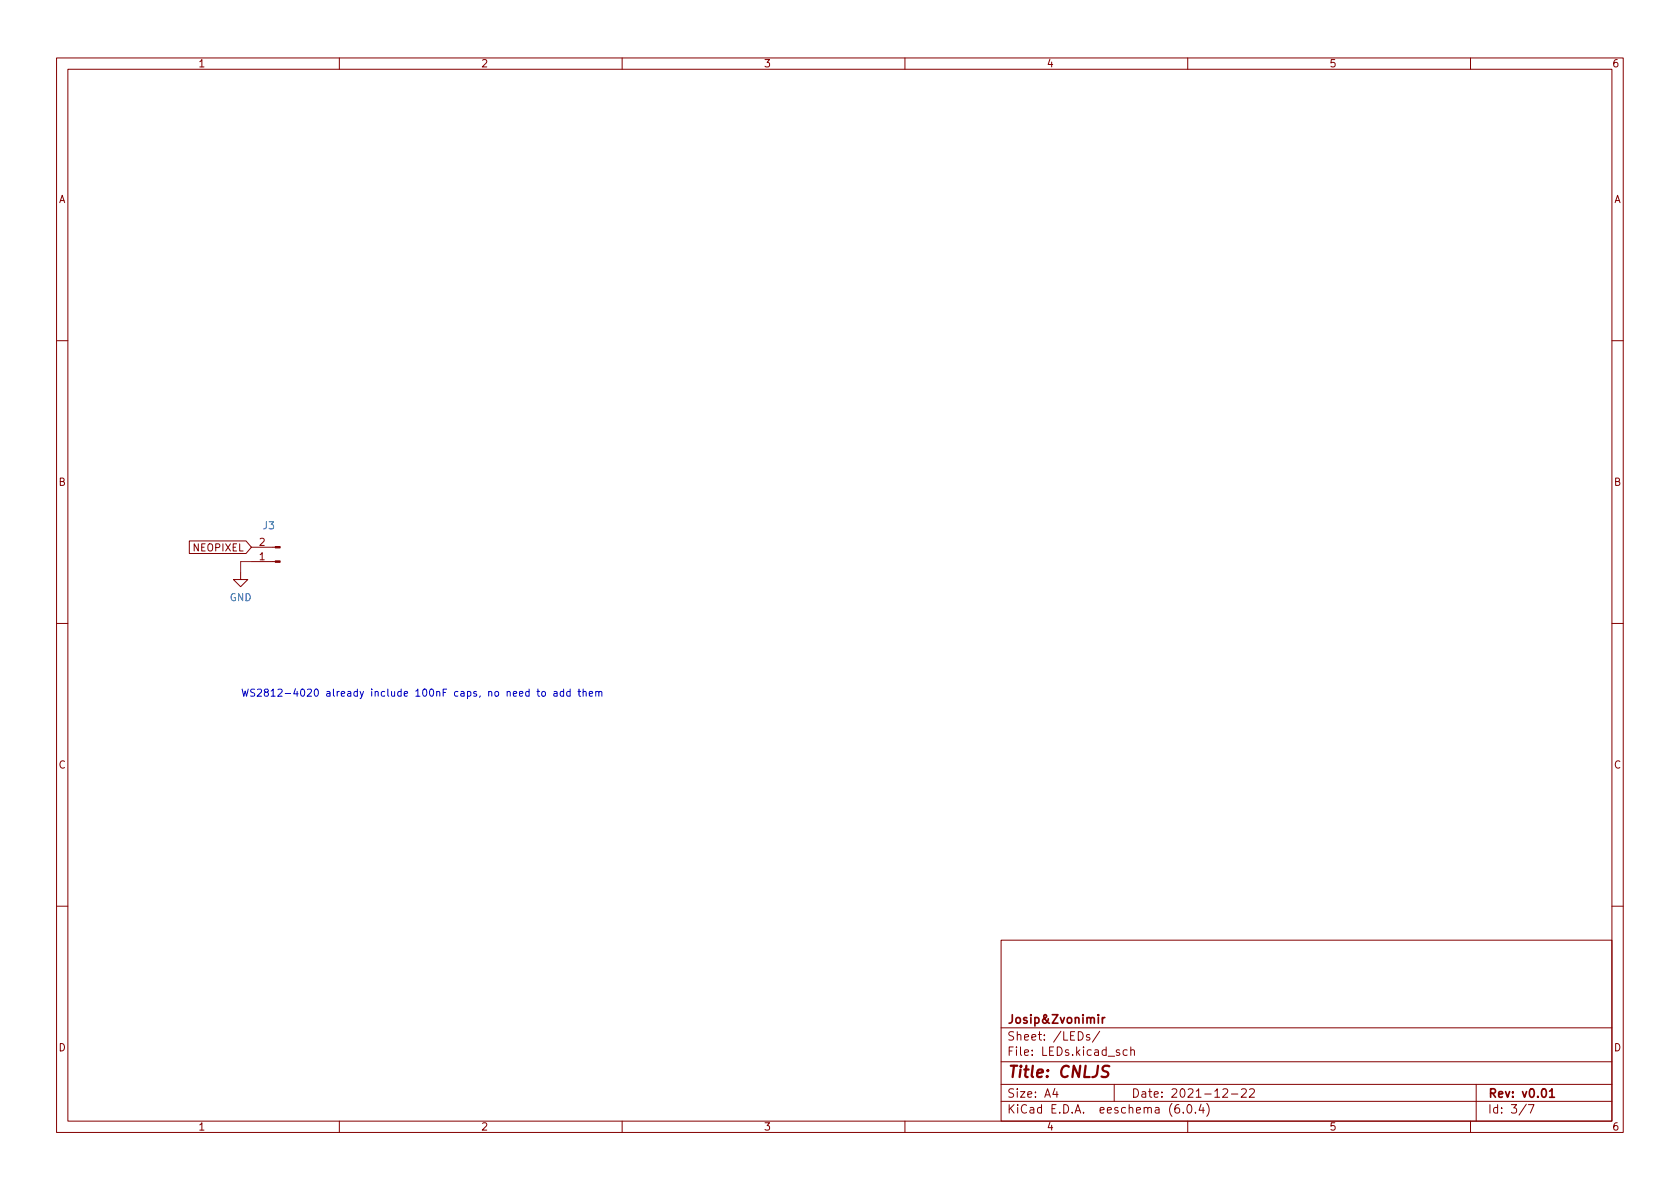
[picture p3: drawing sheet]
<svg xmlns="http://www.w3.org/2000/svg" width="297mm" height="210mm" viewBox="0 0 297 210" stroke-linecap="round" stroke-linejoin="round" font-family="sans-serif">
<g fill="none" stroke="#840000" stroke-width=".18">
<path d="M10 10.2h277v190.1h-277zM12 12.2h273v186.1h-273zM60 10.2v2M110 10.2v2M160 10.2v2M210 10.2v2M260 10.2v2M10 60.2h2M285 60.2h2M33.5 95.7h10l.9 1.1-.9 1.1h-10zM44.4 96.8h4.3M44.4 99.3h4.3"/>
<path d="M10 110.2h2M42.5 101.2v1.3h1.3l-1.3 1.3-1.2-1.3h1.2M285 110.2h2M10 160.2h2M177 166.3h108v32h-108zM285 160.2h2M60 198.3v2M110 198.3v2M160 198.3v2M177 194.8h108M177 191.8h108M177 187.8h108"/>
<path d="M177 181.8h108M186.5 192.5l-.4 1h1M186.9 193v1M192.6 183l-.3-.1-.2 .2v.3l.5 .1v.4h-.5M194.4 182.4l-1.3 1.9M197 191.8v3M199.3 185.7l-.4-.1-.3 .3v.4l.1 .3h.6M199.9 185.8l.2-.2 .4 .1 .1 .9M199.9 185.1v1.5M208.4 195.3a.59 .59 0 0 0-.7 .7v.5l.2 .3h.4l.2-.1 .1-.5-.2-.2-.4-.1-.3 .3M209.2 196.7v.1M210 198.3v2"/>
<path d="M210.1 195.4l.1-.1a.81 .81 0 0 1 .6 .7 .81 .81 0 0 1-.3 .8h-.1a.81 .81 0 0 1-.6-.6 .81 .81 0 0 1 .3-.8zM211.4 196.7v.1M212.4 195.3l-.4 1h.9M212.7 195.8v1M213.4 195.1a1.72 1.72 0 0 1 0 2.3M216.2 192.7l.6-.2 .2 .2 .1 .3-1 1h1M217.7 193.5h1.2M219.5 192.7l.6-.2 .2 .2 .1 .3-1 1h1M220.9 192.7l.6-.2 .2 .2 .1 .3-.9 1h.9M260 198.3v2M261 191.8v6.5M269.9 195.3l-1.3 1.9"/>
<path d="M270.2 195.3h1l-.6 1.5"/>
</g>
<path d="M194.9 179.9v1M195.3 179.9l-.2 .1-.2 .2M274 193l.4-.5v1.5M274 194h.8" fill="none" stroke="#840000" stroke-width=".3"/>
<path d="M196.1 188.6a.85 .85 0 0 0-1 .1 .45 .45 0 0 0 .2 .7l.3 .1a.49 .49 0 0 1 .4 .5 .49 .49 0 0 1-.5 .5l-.7-.1" fill="none" stroke="#840000" stroke-width=".4"/>
<g fill="#840000" stroke="#840000" stroke-width=".18">
<path d="M48.7 96.6h.8v.3h-.8z"/>
<path d="M48.7 99.2h.8v.2h-.8z"/>
</g>
<g fill="none" stroke="#0000c2" stroke-width=".18">
<path d="M94.9 122.3h.5M95.1 121.8v1.1l.3 .2M95.9 122.3h.3l.2 .2v.4l-.2 .2h-.3l-.1-.2zM98 122.3h.4l.1 .8M98.5 122.6h-.4l-.2 .2 .2 .3h.4M99.7 122.3h-.4l-.3 .2 .2 .6h.5M99.7 121.8v1.3M100.8 122.3h-.4l-.2 .2 .1 .6h.5M100.8 121.8v1.3M102.2 122.3h.5M102.4 121.8v1.1l.3 .2M103.1 122.4l.2-.1h.3v.8"/>
<path d="M103.1 121.8v1.3M104.2 122.7l.6-.1-.1-.3h-.3l-.2 .2v.6h.5M105.3 122.4l.2-.1h.3l.1 .8M105.3 122.3v.8M105.9 122.5l.2-.2h.3v.8"/>
</g>
<path d="M44.4 99.3h-1.9v1.9" fill="none" stroke="#008400" stroke-width=".18"/>
<text font-size="2.8" fill="#840000" x="178" y="190.6">Title: CNLJS</text>
<g font-size="2.1" fill="#840000">
<text x="178" y="184">Sheet: /LEDs/</text>
<text x="178" y="181">Josip&amp;Zvonimir</text>
<text x="178" y="186.7">File: LEDs.kicad_sch</text>
<text x="178" y="196.9">KiCad E.D.A. eeschema (6.0.4)</text>
<text x="178" y="194.1">Size: A4</text>
<text x="200" y="194.1">Date: 2021-12-22</text>
<text x="263" y="194.1">Rev: v0.01</text>
<text x="263" y="196.9">Id: 3/7</text>
</g>
<g font-size="1.8" fill="#840000">
<text x="35" y="11.9">1</text>
<text x="85" y="11.9">2</text>
<text x="135" y="11.9">3</text>
<text x="185" y="11.9">4</text>
<text x="235" y="11.9">5</text>
<text x="285" y="11.9">6</text>
<text x="10.3" y="35.9">A</text>
<text x="285.3" y="35.9">A</text>
<text x="10.3" y="85.9">B</text>
<text x="285.3" y="85.9">B</text>
<text x="34.2" y="97.5">NEOPIXEL</text>
<text x="45.9" y="99.1">1</text>
<text x="45.9" y="96.5">2</text>
<text x="10.3" y="135.9">C</text>
<text x="285.3" y="135.9">C</text>
<text x="10.3" y="185.9">D</text>
<text x="285.3" y="185.9">D</text>
<text x="35" y="199.9">1</text>
<text x="85" y="199.9">2</text>
<text x="135" y="199.9">3</text>
<text x="185" y="199.9">4</text>
<text x="235" y="199.9">5</text>
<text x="285" y="199.9">6</text>
</g>
<g font-size="1.8" fill="#008484">
<text x="46.5" y="93.6">J3</text>
<text x="40.6" y="106.3">GND</text>
</g>
<text font-size="1.8" fill="#0000c2" x="42.5" y="123.2">WS2812-4020 already include 100nF caps, no need to add them</text>
</svg>
